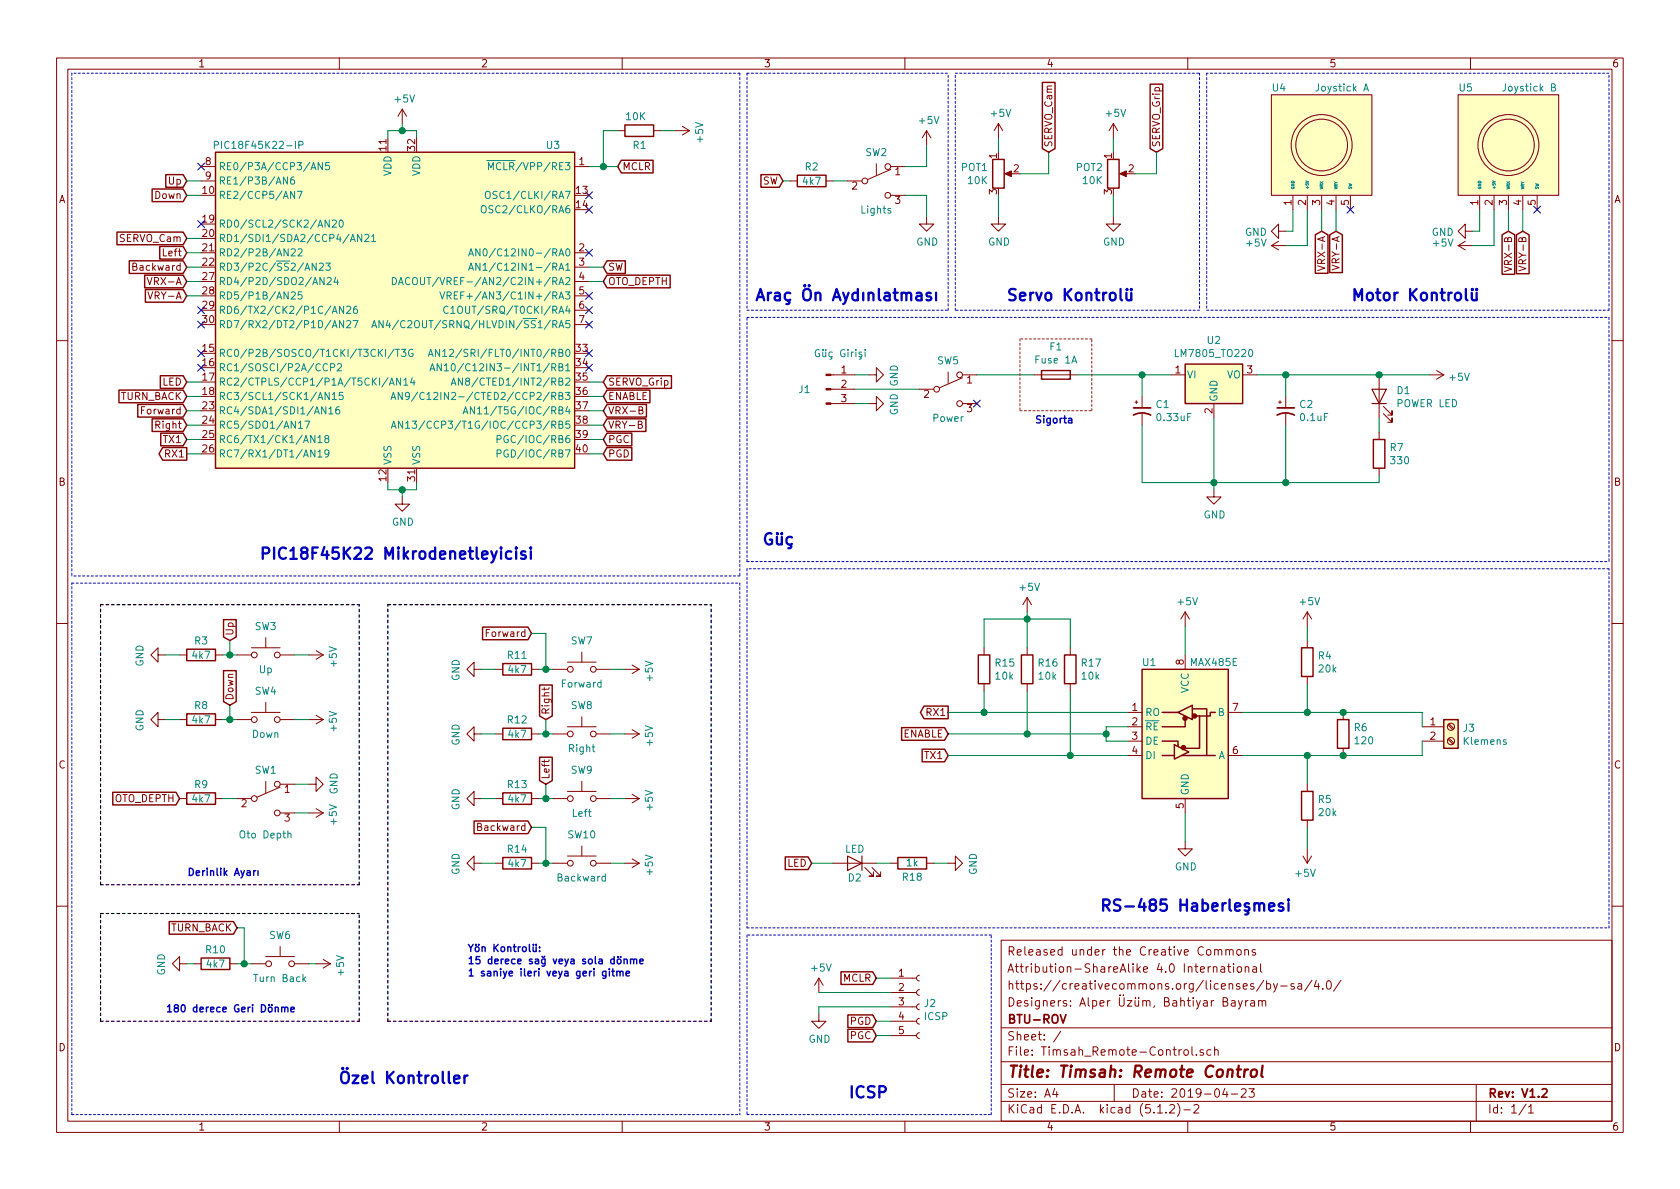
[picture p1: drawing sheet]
EESchema Schematic File Version 4
LIBS:Timsah_Remote-Control-cache
EELAYER 29 0
EELAYER END
$Descr A4 11693 8268
encoding utf-8
Sheet 1 1
Title "Timsah: Remote Control"
Date "2019-04-23"
Rev "V1.2"
Comp "BTU-ROV"
Comment1 "Designers: Alper Üzüm, Bahtiyar Bayram"
Comment2 "https://creativecommons.org/licenses/by-sa/4.0/"
Comment3 "Attribution-ShareAlike 4.0 International"
Comment4 "Released under the Creative Commons"
$EndDescr
$Comp
L power:GND #PWR016
U 1 1
P 8950 1600
F 0 "#PWR016" H 8950 1350 50  0001 C CNN
F 1 "GND" V 8955 1472 50  0000 R CNN
F 2 "" H 8950 1600 50  0001 C CNN
F 3 "" H 8950 1600 50  0001 C CNN
	1    8950 1600
	0    1    1    0   
$EndComp
Wire Wire Line
	8950 1600 9000 1600
Wire Wire Line
	9000 1600 9000 1450
$Comp
L power:GND #PWR020
U 1 1
P 10250 1600
F 0 "#PWR020" H 10250 1350 50  0001 C CNN
F 1 "GND" V 10255 1472 50  0000 R CNN
F 2 "" H 10250 1600 50  0001 C CNN
F 3 "" H 10250 1600 50  0001 C CNN
	1    10250 1600
	0    1    1    0   
$EndComp
Wire Wire Line
	10250 1600 10300 1600
Wire Wire Line
	10300 1600 10300 1450
$Comp
L power:+5V #PWR017
U 1 1
P 8950 1700
F 0 "#PWR017" H 8950 1550 50  0001 C CNN
F 1 "+5V" V 8965 1828 50  0000 L CNN
F 2 "" H 8950 1700 50  0001 C CNN
F 3 "" H 8950 1700 50  0001 C CNN
	1    8950 1700
	0    -1   -1   0   
$EndComp
$Comp
L power:+5V #PWR021
U 1 1
P 10250 1700
F 0 "#PWR021" H 10250 1550 50  0001 C CNN
F 1 "+5V" V 10265 1828 50  0000 L CNN
F 2 "" H 10250 1700 50  0001 C CNN
F 3 "" H 10250 1700 50  0001 C CNN
	1    10250 1700
	0    -1   -1   0   
$EndComp
Text GLabel 9200 1600 3    50   Input ~ 0
VRX-A
Wire Wire Line
	8950 1700 9100 1700
Wire Wire Line
	9100 1450 9100 1700
Wire Wire Line
	9200 1600 9200 1450
Text GLabel 9300 1600 3    50   Input ~ 0
VRY-A
Wire Wire Line
	9300 1600 9300 1450
Wire Wire Line
	10250 1700 10400 1700
Wire Wire Line
	10400 1450 10400 1700
Text GLabel 10500 1600 3    50   Input ~ 0
VRX-B
Text GLabel 10600 1600 3    50   Input ~ 0
VRY-B
Wire Wire Line
	10500 1600 10500 1450
Wire Wire Line
	10600 1600 10600 1450
Text Notes 9400 2100 0    79   ~ 16
Motor Kontrolü
$Comp
L Device:R_POT POT1
U 1 1
P 6950 1200
F 0 "POT1" H 6880 1246 50  0000 R CNN
F 1 "10K" H 6880 1155 50  0000 R CNN
F 2 "Timsah_Remote-Control:Potentiometer_Lineer-B503" H 6950 1200 50  0001 C CNN
F 3 "~" H 6950 1200 50  0001 C CNN
	1    6950 1200
	1    0    0    -1  
$EndComp
$Comp
L power:GND #PWR012
U 1 1
P 6950 1500
F 0 "#PWR012" H 6950 1250 50  0001 C CNN
F 1 "GND" H 6955 1327 50  0000 C CNN
F 2 "" H 6950 1500 50  0001 C CNN
F 3 "" H 6950 1500 50  0001 C CNN
	1    6950 1500
	1    0    0    -1  
$EndComp
Wire Wire Line
	6950 1500 6950 1350
$Comp
L power:+5V #PWR011
U 1 1
P 6950 950
F 0 "#PWR011" H 6950 800 50  0001 C CNN
F 1 "+5V" H 6965 1123 50  0000 C CNN
F 2 "" H 6950 950 50  0001 C CNN
F 3 "" H 6950 950 50  0001 C CNN
	1    6950 950 
	1    0    0    -1  
$EndComp
Wire Wire Line
	6950 950  6950 1050
Text GLabel 1300 1650 0    50   Input ~ 0
SERVO_Cam
Text Notes 7000 2100 0    79   ~ 16
Servo Kontrolü
Wire Notes Line
	11200 500  8400 500 
Wire Notes Line
	8400 500  8400 2150
Wire Notes Line
	8400 2150 11200 2150
Wire Notes Line
	8350 500  8350 2150
Wire Notes Line
	8350 2150 6650 2150
Wire Notes Line
	6650 2150 6650 500 
Wire Notes Line
	6650 500  8350 500 
Text GLabel 1300 1950 0    50   Input ~ 0
VRX-A
Text GLabel 1300 2050 0    50   Input ~ 0
VRY-A
Text GLabel 4200 2850 2    50   Input ~ 0
VRX-B
Text GLabel 4200 2950 2    50   Input ~ 0
VRY-B
Wire Wire Line
	4200 2650 4100 2650
Wire Wire Line
	1300 2650 1400 2650
$Comp
L power:GND #PWR06
U 1 1
P 6450 1500
F 0 "#PWR06" H 6450 1250 50  0001 C CNN
F 1 "GND" H 6455 1327 50  0000 C CNN
F 2 "" H 6450 1500 50  0001 C CNN
F 3 "" H 6450 1500 50  0001 C CNN
	1    6450 1500
	1    0    0    -1  
$EndComp
$Comp
L power:+5V #PWR010
U 1 1
P 6450 1000
F 0 "#PWR010" H 6450 850 50  0001 C CNN
F 1 "+5V" H 6465 1173 50  0000 C CNN
F 2 "" H 6450 1000 50  0001 C CNN
F 3 "" H 6450 1000 50  0001 C CNN
	1    6450 1000
	1    0    0    -1  
$EndComp
$Comp
L Device:R R2
U 1 1
P 5650 1250
F 0 "R2" V 5550 1250 50  0000 C CNN
F 1 "4k7" V 5650 1250 50  0000 C CNN
F 2 "Resistor_THT:R_Axial_DIN0207_L6.3mm_D2.5mm_P10.16mm_Horizontal" V 5580 1250 50  0001 C CNN
F 3 "~" H 5650 1250 50  0001 C CNN
	1    5650 1250
	0    1    1    0   
$EndComp
Text GLabel 5450 1250 0    50   Input ~ 0
SW
Text GLabel 4200 1850 2    50   Input ~ 0
SW
Wire Notes Line
	6600 2150 6600 500 
Wire Notes Line
	5200 500  5200 2150
Wire Notes Line
	5200 500  6600 500 
Wire Notes Line
	5200 2150 6600 2150
Text Notes 5250 2100 0    79   ~ 16
Araç Ön Aydınlatması
$Comp
L Regulator_Linear:LM7805_TO220 U2
U 1 1
P 8450 2600
F 0 "U2" H 8450 2842 50  0000 C CNN
F 1 "LM7805_TO220" H 8450 2751 50  0000 C CNN
F 2 "Package_TO_SOT_THT:TO-220-3_Vertical" H 8450 2825 50  0001 C CIN
F 3 "http://www.fairchildsemi.com/ds/LM/LM7805.pdf" H 8450 2550 50  0001 C CNN
	1    8450 2600
	1    0    0    -1  
$EndComp
$Comp
L Device:CP1_Small C1
U 1 1
P 7950 2850
F 0 "C1" H 8041 2896 50  0000 L CNN
F 1 "0.33uF" H 8041 2805 50  0000 L CNN
F 2 "Capacitor_THT:C_Radial_D5.0mm_H7.0mm_P2.00mm" H 7950 2850 50  0001 C CNN
F 3 "~" H 7950 2850 50  0001 C CNN
	1    7950 2850
	1    0    0    -1  
$EndComp
$Comp
L Device:CP1_Small C2
U 1 1
P 8950 2850
F 0 "C2" H 9041 2896 50  0000 L CNN
F 1 "0.1uF" H 9041 2805 50  0000 L CNN
F 2 "Capacitor_THT:C_Radial_D5.0mm_H7.0mm_P2.00mm" H 8950 2850 50  0001 C CNN
F 3 "~" H 8950 2850 50  0001 C CNN
	1    8950 2850
	1    0    0    -1  
$EndComp
Wire Wire Line
	8750 2600 8950 2600
Wire Wire Line
	8950 2600 8950 2750
$Comp
L power:GND #PWR015
U 1 1
P 8450 3400
F 0 "#PWR015" H 8450 3150 50  0001 C CNN
F 1 "GND" H 8455 3227 50  0000 C CNN
F 2 "" H 8450 3400 50  0001 C CNN
F 3 "" H 8450 3400 50  0001 C CNN
	1    8450 3400
	1    0    0    -1  
$EndComp
$Comp
L power:+5V #PWR022
U 1 1
P 9950 2600
F 0 "#PWR022" H 9950 2450 50  0001 C CNN
F 1 "+5V" V 9965 2728 50  0000 L CNN
F 2 "" H 9950 2600 50  0001 C CNN
F 3 "" H 9950 2600 50  0001 C CNN
	1    9950 2600
	0    1    1    0   
$EndComp
$Comp
L power:GND #PWR09
U 1 1
P 6050 2800
F 0 "#PWR09" H 6050 2550 50  0001 C CNN
F 1 "GND" H 6055 2627 50  0000 C CNN
F 2 "" H 6050 2800 50  0001 C CNN
F 3 "" H 6050 2800 50  0001 C CNN
	1    6050 2800
	0    -1   1    0   
$EndComp
Wire Notes Line
	11200 2150 11200 500 
Text Notes 5300 3800 0    79   ~ 16
Güç
$Comp
L Device:Fuse F1
U 1 1
P 7350 2600
F 0 "F1" V 7153 2600 50  0000 C CNN
F 1 "Fuse 1A" V 7244 2600 50  0000 C CNN
F 2 "Timsah_Remote-Control:Fuseholder_23x9x10mm" V 7280 2600 50  0001 C CNN
F 3 "~" H 7350 2600 50  0001 C CNN
	1    7350 2600
	0    1    1    0   
$EndComp
Connection ~ 8950 2600
$Comp
L Device:LED D1
U 1 1
P 9600 2750
F 0 "D1" V 9638 2632 50  0000 R CNN
F 1 "POWER LED" V 9547 2632 50  0000 R CNN
F 2 "LED_THT:LED_D5.0mm" H 9600 2750 50  0001 C CNN
F 3 "~" H 9600 2750 50  0001 C CNN
	1    9600 2750
	0    -1   -1   0   
$EndComp
$Comp
L Device:R R7
U 1 1
P 9600 3150
F 0 "R7" H 9670 3196 50  0000 L CNN
F 1 "330" H 9670 3105 50  0000 L CNN
F 2 "Resistor_THT:R_Axial_DIN0207_L6.3mm_D2.5mm_P10.16mm_Horizontal" V 9530 3150 50  0001 C CNN
F 3 "~" H 9600 3150 50  0001 C CNN
	1    9600 3150
	1    0    0    -1  
$EndComp
Wire Wire Line
	8950 2950 8950 3350
Wire Wire Line
	8450 2900 8450 3350
Connection ~ 8450 3350
Wire Wire Line
	8450 3350 8950 3350
Wire Wire Line
	7950 2750 7950 2600
Wire Wire Line
	7950 2600 8150 2600
Wire Wire Line
	7950 2950 7950 3350
Wire Wire Line
	7950 3350 8450 3350
Wire Wire Line
	9600 3000 9600 2900
Wire Wire Line
	9600 3300 9600 3350
Wire Wire Line
	9600 3350 8950 3350
Connection ~ 8950 3350
Wire Wire Line
	9950 2600 9600 2600
Connection ~ 9600 2600
Wire Wire Line
	8950 2600 9600 2600
Wire Wire Line
	7500 2600 7950 2600
Connection ~ 7950 2600
Wire Notes Line
	5200 3900 5200 2200
$Comp
L power:+5V #PWR04
U 1 1
P 2800 850
F 0 "#PWR04" H 2800 700 50  0001 C CNN
F 1 "+5V" H 2815 1023 50  0000 C CNN
F 2 "" H 2800 850 50  0001 C CNN
F 3 "" H 2800 850 50  0001 C CNN
	1    2800 850 
	1    0    0    -1  
$EndComp
$Comp
L power:GND #PWR05
U 1 1
P 2800 3450
F 0 "#PWR05" H 2800 3200 50  0001 C CNN
F 1 "GND" H 2805 3277 50  0000 C CNN
F 2 "" H 2800 3450 50  0001 C CNN
F 3 "" H 2800 3450 50  0001 C CNN
	1    2800 3450
	1    0    0    -1  
$EndComp
$Comp
L Interface_UART:MAX485E U1
U 1 1
P 8250 5050
F 0 "U1" H 8000 5500 50  0000 C CNN
F 1 "MAX485E" H 8450 5500 50  0000 C CNN
F 2 "Package_DIP:DIP-8_W7.62mm_Socket" H 8250 4350 50  0001 C CNN
F 3 "https://datasheets.maximintegrated.com/en/ds/MAX1487E-MAX491E.pdf" H 8250 5100 50  0001 C CNN
	1    8250 5050
	1    0    0    -1  
$EndComp
Wire Notes Line
	11200 2200 11200 3900
$Comp
L power:+5V #PWR013
U 1 1
P 8250 4350
F 0 "#PWR013" H 8250 4200 50  0001 C CNN
F 1 "+5V" H 8265 4523 50  0000 C CNN
F 2 "" H 8250 4350 50  0001 C CNN
F 3 "" H 8250 4350 50  0001 C CNN
	1    8250 4350
	1    0    0    -1  
$EndComp
Wire Wire Line
	8250 4350 8250 4550
$Comp
L power:GND #PWR014
U 1 1
P 8250 5850
F 0 "#PWR014" H 8250 5600 50  0001 C CNN
F 1 "GND" H 8255 5677 50  0000 C CNN
F 2 "" H 8250 5850 50  0001 C CNN
F 3 "" H 8250 5850 50  0001 C CNN
	1    8250 5850
	1    0    0    -1  
$EndComp
Wire Wire Line
	8250 5850 8250 5650
Text GLabel 6600 4950 0    50   Output ~ 0
RX1
Wire Wire Line
	6600 4950 6850 4950
Text GLabel 6600 5250 0    50   Input ~ 0
TX1
Wire Wire Line
	6600 5250 7450 5250
Wire Wire Line
	7850 5050 7700 5050
Wire Wire Line
	7700 5050 7700 5100
Wire Wire Line
	7700 5150 7850 5150
Text GLabel 6600 5100 0    50   Input ~ 0
ENABLE
Wire Wire Line
	6600 5100 7150 5100
Connection ~ 7700 5100
Wire Wire Line
	7700 5100 7700 5150
Wire Wire Line
	8650 4950 9100 4950
Wire Wire Line
	8650 5250 9100 5250
$Comp
L Device:R R4
U 1 1
P 9100 4600
F 0 "R4" H 9170 4646 50  0000 L CNN
F 1 "20k" H 9170 4555 50  0000 L CNN
F 2 "Resistor_THT:R_Axial_DIN0207_L6.3mm_D2.5mm_P10.16mm_Horizontal" V 9030 4600 50  0001 C CNN
F 3 "~" H 9100 4600 50  0001 C CNN
	1    9100 4600
	1    0    0    -1  
$EndComp
$Comp
L Device:R R5
U 1 1
P 9100 5600
F 0 "R5" H 9170 5646 50  0000 L CNN
F 1 "20k" H 9170 5555 50  0000 L CNN
F 2 "Resistor_THT:R_Axial_DIN0207_L6.3mm_D2.5mm_P10.16mm_Horizontal" V 9030 5600 50  0001 C CNN
F 3 "~" H 9100 5600 50  0001 C CNN
	1    9100 5600
	1    0    0    -1  
$EndComp
Wire Wire Line
	9100 5450 9100 5250
Connection ~ 9100 5250
Wire Wire Line
	9100 5250 9350 5250
Wire Wire Line
	9100 4950 9100 4750
Connection ~ 9100 4950
Wire Wire Line
	9100 4950 9350 4950
Wire Wire Line
	9100 4350 9100 4450
$Comp
L power:+5V #PWR019
U 1 1
P 9100 5900
F 0 "#PWR019" H 9100 5750 50  0001 C CNN
F 1 "+5V" H 9115 6073 50  0000 C CNN
F 2 "" H 9100 5900 50  0001 C CNN
F 3 "" H 9100 5900 50  0001 C CNN
	1    9100 5900
	-1   0    0    1   
$EndComp
Wire Wire Line
	9100 5900 9100 5750
$Comp
L Device:R R6
U 1 1
P 9350 5100
F 0 "R6" H 9420 5146 50  0000 L CNN
F 1 "120" H 9420 5055 50  0000 L CNN
F 2 "Resistor_THT:R_Axial_DIN0207_L6.3mm_D2.5mm_P10.16mm_Horizontal" V 9280 5100 50  0001 C CNN
F 3 "~" H 9350 5100 50  0001 C CNN
	1    9350 5100
	1    0    0    -1  
$EndComp
Connection ~ 9350 4950
Connection ~ 9350 5250
Text GLabel 1300 3150 0    50   Output ~ 0
RX1
Text GLabel 1300 3050 0    50   Input ~ 0
TX1
Wire Wire Line
	1300 3150 1400 3150
Wire Wire Line
	1400 3050 1300 3050
Text GLabel 4200 2750 2    50   Input ~ 0
ENABLE
Wire Wire Line
	4200 1850 4100 1850
$Comp
L Connector:Screw_Terminal_01x02 J3
U 1 1
P 10100 5050
F 0 "J3" H 10179 5042 50  0000 L CNN
F 1 "Klemens" H 10179 4951 50  0000 L CNN
F 2 "TerminalBlock_4Ucon:TerminalBlock_4Ucon_1x02_P3.50mm_Vertical" H 10100 5050 50  0001 C CNN
F 3 "~" H 10100 5050 50  0001 C CNN
	1    10100 5050
	1    0    0    -1  
$EndComp
Wire Wire Line
	9900 4950 9900 5050
Wire Wire Line
	9350 4950 9900 4950
Wire Wire Line
	9900 5250 9900 5150
Wire Wire Line
	9350 5250 9900 5250
Text Notes 7650 6350 0    79   ~ 16
RS-485 Haberleşmesi
Wire Notes Line
	5200 6450 11200 6450
Wire Notes Line
	11200 6450 11200 3950
Wire Notes Line
	11200 3950 5200 3950
Wire Notes Line
	5200 3950 5200 6450
$Comp
L Connector:Conn_01x05_Female J2
U 1 1
P 6400 7000
F 0 "J2" H 6428 7026 50  0000 L CNN
F 1 "ICSP" H 6428 6935 50  0000 L CNN
F 2 "Connector_PinHeader_2.54mm:PinHeader_1x05_P2.54mm_Vertical" H 6400 7000 50  0001 C CNN
F 3 "~" H 6400 7000 50  0001 C CNN
	1    6400 7000
	1    0    0    -1  
$EndComp
Text GLabel 6100 6800 0    50   Input ~ 0
MCLR
Wire Wire Line
	6100 6800 6200 6800
Text GLabel 6100 7100 0    50   Input ~ 0
PGD
Text GLabel 6100 7200 0    50   Input ~ 0
PGC
Wire Wire Line
	6100 7100 6200 7100
Wire Wire Line
	6100 7200 6200 7200
$Comp
L power:+5V #PWR07
U 1 1
P 5700 6900
F 0 "#PWR07" H 5700 6750 50  0001 C CNN
F 1 "+5V" H 5715 7073 50  0000 C CNN
F 2 "" H 5700 6900 50  0001 C CNN
F 3 "" H 5700 6900 50  0001 C CNN
	1    5700 6900
	1    0    0    -1  
$EndComp
Wire Wire Line
	5700 6900 6200 6900
$Comp
L power:GND #PWR08
U 1 1
P 5700 7050
F 0 "#PWR08" H 5700 6800 50  0001 C CNN
F 1 "GND" H 5705 6877 50  0000 C CNN
F 2 "" H 5700 7050 50  0001 C CNN
F 3 "" H 5700 7050 50  0001 C CNN
	1    5700 7050
	1    0    0    -1  
$EndComp
Wire Wire Line
	5700 7050 5700 7000
Wire Wire Line
	5700 7000 6200 7000
Text Notes 5900 7650 0    79   ~ 16
ICSP
Wire Notes Line
	5200 6500 5200 7750
Wire Notes Line
	5200 7750 6900 7750
Wire Notes Line
	6900 7750 6900 6500
Wire Notes Line
	6900 6500 5200 6500
Text GLabel 4200 3150 2    50   Input ~ 0
PGD
Text GLabel 4200 3050 2    50   Input ~ 0
PGC
Text GLabel 4300 1150 2    50   Input ~ 0
MCLR
Wire Wire Line
	4200 3050 4100 3050
Wire Wire Line
	4200 3150 4100 3150
Text Notes 1800 3900 0    79   ~ 16
PIC18F45K22 Mikrodenetleyicisi
$Comp
L Symols:Joystick U5
U 1 1
P 10500 1000
F 0 "U5" H 10150 1400 50  0000 L CNN
F 1 "Joystick B" H 10450 1400 50  0000 L CNN
F 2 "Timsah_Remote-Control:Joystick" H 10500 1000 50  0001 C CNN
F 3 "" H 10500 1000 50  0001 C CNN
	1    10500 1000
	1    0    0    -1  
$EndComp
$Comp
L Symols:Joystick U4
U 1 1
P 9200 1000
F 0 "U4" H 8850 1400 50  0000 L CNN
F 1 "Joystick A" H 9150 1400 50  0000 L CNN
F 2 "Timsah_Remote-Control:Joystick" H 9200 1000 50  0001 C CNN
F 3 "" H 9200 1000 50  0001 C CNN
	1    9200 1000
	1    0    0    -1  
$EndComp
NoConn ~ 10700 1450
NoConn ~ 9400 1450
Wire Wire Line
	8450 3400 8450 3350
Wire Wire Line
	2700 950  2700 900 
Wire Wire Line
	2900 900  2900 950 
Wire Wire Line
	2700 3350 2700 3400
Wire Wire Line
	2700 3400 2800 3400
Wire Wire Line
	2900 3400 2900 3350
Wire Wire Line
	2800 3450 2800 3400
Connection ~ 2800 3400
Wire Wire Line
	2800 3400 2900 3400
Wire Wire Line
	2800 850  2800 900 
Connection ~ 2800 900 
Wire Wire Line
	2800 900  2900 900 
Wire Notes Line
	5200 2200 11200 2200
Wire Notes Line
	5200 3900 11200 3900
Wire Wire Line
	5950 2700 6400 2700
Wire Wire Line
	6800 2600 7200 2600
NoConn ~ 6800 2800
NoConn ~ 1400 1150
NoConn ~ 4100 2250
NoConn ~ 4100 2150
NoConn ~ 4100 2050
NoConn ~ 4100 1450
NoConn ~ 4100 1350
Wire Notes Line
	5150 4000 500  4000
Wire Notes Line
	5150 500  5150 4000
Wire Notes Line
	5150 500  500  500 
Wire Notes Line
	500  500  500  4000
Wire Notes Line rgb(255, 0, 0)
	7100 2350 7100 2850
Wire Notes Line rgb(255, 0, 0)
	7100 2850 7600 2850
Wire Notes Line rgb(255, 0, 0)
	7600 2850 7600 2350
Wire Notes Line rgb(255, 0, 0)
	7600 2350 7100 2350
Text Notes 7200 2950 0    50   ~ 10
Sigorta
Wire Wire Line
	6450 1000 6450 1150
Wire Wire Line
	6450 1150 6300 1150
$Comp
L power:GND #PWR023
U 1 1
P 2150 5450
F 0 "#PWR023" H 2150 5200 50  0001 C CNN
F 1 "GND" H 2155 5277 50  0000 C CNN
F 2 "" H 2150 5450 50  0001 C CNN
F 3 "" H 2150 5450 50  0001 C CNN
	1    2150 5450
	0    -1   -1   0   
$EndComp
$Comp
L power:+5V #PWR027
U 1 1
P 2150 5650
F 0 "#PWR027" H 2150 5500 50  0001 C CNN
F 1 "+5V" H 2165 5823 50  0000 C CNN
F 2 "" H 2150 5650 50  0001 C CNN
F 3 "" H 2150 5650 50  0001 C CNN
	1    2150 5650
	0    1    1    0   
$EndComp
$Comp
L Device:R R9
U 1 1
P 1400 5550
F 0 "R9" V 1300 5550 50  0000 C CNN
F 1 "4k7" V 1400 5550 50  0000 C CNN
F 2 "Resistor_THT:R_Axial_DIN0207_L6.3mm_D2.5mm_P10.16mm_Horizontal" V 1330 5550 50  0001 C CNN
F 3 "~" H 1400 5550 50  0001 C CNN
	1    1400 5550
	0    1    1    0   
$EndComp
Text GLabel 1250 5550 0    50   Input ~ 0
OTO_DEPTH
Wire Wire Line
	2150 5650 2050 5650
$Comp
L Switch:SW_Push SW7
U 1 1
P 4050 4650
F 0 "SW7" H 4050 4850 50  0000 C CNN
F 1 "Forward" H 4050 4550 50  0000 C CNN
F 2 "Button_Switch_THT:SW_PUSH_6mm_H5mm" H 4050 4850 50  0001 C CNN
F 3 "~" H 4050 4850 50  0001 C CNN
	1    4050 4650
	1    0    0    -1  
$EndComp
$Comp
L Device:R R11
U 1 1
P 3600 4650
F 0 "R11" V 3500 4650 50  0000 C CNN
F 1 "4k7" V 3600 4650 50  0000 C CNN
F 2 "Resistor_THT:R_Axial_DIN0207_L6.3mm_D2.5mm_P10.16mm_Horizontal" V 3530 4650 50  0001 C CNN
F 3 "~" H 3600 4650 50  0001 C CNN
	1    3600 4650
	0    1    1    0   
$EndComp
$Comp
L power:GND #PWR029
U 1 1
P 3350 4650
F 0 "#PWR029" H 3350 4400 50  0001 C CNN
F 1 "GND" H 3355 4477 50  0000 C CNN
F 2 "" H 3350 4650 50  0001 C CNN
F 3 "" H 3350 4650 50  0001 C CNN
	1    3350 4650
	0    1    1    0   
$EndComp
$Comp
L power:+5V #PWR033
U 1 1
P 4350 4650
F 0 "#PWR033" H 4350 4500 50  0001 C CNN
F 1 "+5V" H 4365 4823 50  0000 C CNN
F 2 "" H 4350 4650 50  0001 C CNN
F 3 "" H 4350 4650 50  0001 C CNN
	1    4350 4650
	0    1    1    0   
$EndComp
Wire Wire Line
	4350 4650 4250 4650
Wire Wire Line
	3850 4650 3800 4650
Wire Wire Line
	3450 4650 3350 4650
Connection ~ 3800 4650
Wire Wire Line
	3800 4650 3750 4650
$Comp
L Switch:SW_Push SW8
U 1 1
P 4050 5100
F 0 "SW8" H 4050 5300 50  0000 C CNN
F 1 "Right" H 4050 5000 50  0000 C CNN
F 2 "Button_Switch_THT:SW_PUSH_6mm_H5mm" H 4050 5300 50  0001 C CNN
F 3 "~" H 4050 5300 50  0001 C CNN
	1    4050 5100
	1    0    0    -1  
$EndComp
$Comp
L Device:R R12
U 1 1
P 3600 5100
F 0 "R12" V 3500 5100 50  0000 C CNN
F 1 "4k7" V 3600 5100 50  0000 C CNN
F 2 "Resistor_THT:R_Axial_DIN0207_L6.3mm_D2.5mm_P10.16mm_Horizontal" V 3530 5100 50  0001 C CNN
F 3 "~" H 3600 5100 50  0001 C CNN
	1    3600 5100
	0    1    1    0   
$EndComp
$Comp
L power:GND #PWR030
U 1 1
P 3350 5100
F 0 "#PWR030" H 3350 4850 50  0001 C CNN
F 1 "GND" H 3355 4927 50  0000 C CNN
F 2 "" H 3350 5100 50  0001 C CNN
F 3 "" H 3350 5100 50  0001 C CNN
	1    3350 5100
	0    1    1    0   
$EndComp
$Comp
L power:+5V #PWR034
U 1 1
P 4350 5100
F 0 "#PWR034" H 4350 4950 50  0001 C CNN
F 1 "+5V" H 4365 5273 50  0000 C CNN
F 2 "" H 4350 5100 50  0001 C CNN
F 3 "" H 4350 5100 50  0001 C CNN
	1    4350 5100
	0    1    1    0   
$EndComp
Wire Wire Line
	4350 5100 4250 5100
Wire Wire Line
	3850 5100 3800 5100
Wire Wire Line
	3450 5100 3350 5100
Text GLabel 3800 5000 1    50   Input ~ 0
Right
Wire Wire Line
	3800 5000 3800 5100
Connection ~ 3800 5100
Wire Wire Line
	3800 5100 3750 5100
$Comp
L Switch:SW_Push SW9
U 1 1
P 4050 5550
F 0 "SW9" H 4050 5750 50  0000 C CNN
F 1 "Left" H 4050 5450 50  0000 C CNN
F 2 "Button_Switch_THT:SW_PUSH_6mm_H5mm" H 4050 5750 50  0001 C CNN
F 3 "~" H 4050 5750 50  0001 C CNN
	1    4050 5550
	1    0    0    -1  
$EndComp
$Comp
L Device:R R13
U 1 1
P 3600 5550
F 0 "R13" V 3500 5550 50  0000 C CNN
F 1 "4k7" V 3600 5550 50  0000 C CNN
F 2 "Resistor_THT:R_Axial_DIN0207_L6.3mm_D2.5mm_P10.16mm_Horizontal" V 3530 5550 50  0001 C CNN
F 3 "~" H 3600 5550 50  0001 C CNN
	1    3600 5550
	0    1    1    0   
$EndComp
$Comp
L power:GND #PWR031
U 1 1
P 3350 5550
F 0 "#PWR031" H 3350 5300 50  0001 C CNN
F 1 "GND" H 3355 5377 50  0000 C CNN
F 2 "" H 3350 5550 50  0001 C CNN
F 3 "" H 3350 5550 50  0001 C CNN
	1    3350 5550
	0    1    1    0   
$EndComp
$Comp
L power:+5V #PWR035
U 1 1
P 4350 5550
F 0 "#PWR035" H 4350 5400 50  0001 C CNN
F 1 "+5V" H 4365 5723 50  0000 C CNN
F 2 "" H 4350 5550 50  0001 C CNN
F 3 "" H 4350 5550 50  0001 C CNN
	1    4350 5550
	0    1    1    0   
$EndComp
Wire Wire Line
	4350 5550 4250 5550
Wire Wire Line
	3850 5550 3800 5550
Wire Wire Line
	3450 5550 3350 5550
Text GLabel 3800 5450 1    50   Input ~ 0
Left
Wire Wire Line
	3800 5450 3800 5550
Connection ~ 3800 5550
Wire Wire Line
	3800 5550 3750 5550
$Comp
L Device:R R14
U 1 1
P 3600 6000
F 0 "R14" V 3500 6000 50  0000 C CNN
F 1 "4k7" V 3600 6000 50  0000 C CNN
F 2 "Resistor_THT:R_Axial_DIN0207_L6.3mm_D2.5mm_P10.16mm_Horizontal" V 3530 6000 50  0001 C CNN
F 3 "~" H 3600 6000 50  0001 C CNN
	1    3600 6000
	0    1    1    0   
$EndComp
$Comp
L power:GND #PWR032
U 1 1
P 3350 6000
F 0 "#PWR032" H 3350 5750 50  0001 C CNN
F 1 "GND" H 3355 5827 50  0000 C CNN
F 2 "" H 3350 6000 50  0001 C CNN
F 3 "" H 3350 6000 50  0001 C CNN
	1    3350 6000
	0    1    1    0   
$EndComp
$Comp
L power:+5V #PWR036
U 1 1
P 4350 6000
F 0 "#PWR036" H 4350 5850 50  0001 C CNN
F 1 "+5V" H 4365 6173 50  0000 C CNN
F 2 "" H 4350 6000 50  0001 C CNN
F 3 "" H 4350 6000 50  0001 C CNN
	1    4350 6000
	0    1    1    0   
$EndComp
Wire Wire Line
	4350 6000 4250 6000
Wire Wire Line
	3850 6000 3800 6000
Wire Wire Line
	3450 6000 3350 6000
Text GLabel 3700 5750 0    50   Input ~ 0
Backward
Connection ~ 3800 6000
Wire Wire Line
	3800 6000 3750 6000
$Comp
L Switch:SW_Push SW3
U 1 1
P 1850 4550
F 0 "SW3" H 1850 4750 50  0000 C CNN
F 1 "Up" H 1850 4450 50  0000 C CNN
F 2 "Button_Switch_THT:SW_PUSH_6mm_H5mm" H 1850 4750 50  0001 C CNN
F 3 "~" H 1850 4750 50  0001 C CNN
	1    1850 4550
	1    0    0    -1  
$EndComp
$Comp
L Device:R R3
U 1 1
P 1400 4550
F 0 "R3" V 1300 4550 50  0000 C CNN
F 1 "4k7" V 1400 4550 50  0000 C CNN
F 2 "Resistor_THT:R_Axial_DIN0207_L6.3mm_D2.5mm_P10.16mm_Horizontal" V 1330 4550 50  0001 C CNN
F 3 "~" H 1400 4550 50  0001 C CNN
	1    1400 4550
	0    1    1    0   
$EndComp
$Comp
L power:GND #PWR01
U 1 1
P 1150 4550
F 0 "#PWR01" H 1150 4300 50  0001 C CNN
F 1 "GND" H 1155 4377 50  0000 C CNN
F 2 "" H 1150 4550 50  0001 C CNN
F 3 "" H 1150 4550 50  0001 C CNN
	1    1150 4550
	0    1    1    0   
$EndComp
$Comp
L power:+5V #PWR025
U 1 1
P 2150 4550
F 0 "#PWR025" H 2150 4400 50  0001 C CNN
F 1 "+5V" H 2165 4723 50  0000 C CNN
F 2 "" H 2150 4550 50  0001 C CNN
F 3 "" H 2150 4550 50  0001 C CNN
	1    2150 4550
	0    1    1    0   
$EndComp
Wire Wire Line
	2150 4550 2050 4550
Wire Wire Line
	1650 4550 1600 4550
Wire Wire Line
	1250 4550 1150 4550
Text GLabel 1600 4450 1    50   Input ~ 0
Up
Wire Wire Line
	1600 4450 1600 4550
Connection ~ 1600 4550
Wire Wire Line
	1600 4550 1550 4550
$Comp
L Switch:SW_Push SW4
U 1 1
P 1850 5000
F 0 "SW4" H 1850 5200 50  0000 C CNN
F 1 "Down" H 1850 4900 50  0000 C CNN
F 2 "Button_Switch_THT:SW_PUSH_6mm_H5mm" H 1850 5200 50  0001 C CNN
F 3 "~" H 1850 5200 50  0001 C CNN
	1    1850 5000
	1    0    0    -1  
$EndComp
$Comp
L Device:R R8
U 1 1
P 1400 5000
F 0 "R8" V 1300 5000 50  0000 C CNN
F 1 "4k7" V 1400 5000 50  0000 C CNN
F 2 "Resistor_THT:R_Axial_DIN0207_L6.3mm_D2.5mm_P10.16mm_Horizontal" V 1330 5000 50  0001 C CNN
F 3 "~" H 1400 5000 50  0001 C CNN
	1    1400 5000
	0    1    1    0   
$EndComp
$Comp
L power:GND #PWR02
U 1 1
P 1150 5000
F 0 "#PWR02" H 1150 4750 50  0001 C CNN
F 1 "GND" H 1155 4827 50  0000 C CNN
F 2 "" H 1150 5000 50  0001 C CNN
F 3 "" H 1150 5000 50  0001 C CNN
	1    1150 5000
	0    1    1    0   
$EndComp
$Comp
L power:+5V #PWR026
U 1 1
P 2150 5000
F 0 "#PWR026" H 2150 4850 50  0001 C CNN
F 1 "+5V" H 2165 5173 50  0000 C CNN
F 2 "" H 2150 5000 50  0001 C CNN
F 3 "" H 2150 5000 50  0001 C CNN
	1    2150 5000
	0    1    1    0   
$EndComp
Wire Wire Line
	2150 5000 2050 5000
Wire Wire Line
	1650 5000 1600 5000
Wire Wire Line
	1250 5000 1150 5000
Text GLabel 1600 4900 1    50   Input ~ 0
Down
Wire Wire Line
	1600 4900 1600 5000
Connection ~ 1600 5000
Wire Wire Line
	1600 5000 1550 5000
$Comp
L Switch:SW_Push SW6
U 1 1
P 1950 6700
F 0 "SW6" H 1950 6900 50  0000 C CNN
F 1 "Turn Back" H 1950 6600 50  0000 C CNN
F 2 "Button_Switch_THT:SW_PUSH_6mm_H5mm" H 1950 6900 50  0001 C CNN
F 3 "~" H 1950 6900 50  0001 C CNN
	1    1950 6700
	1    0    0    -1  
$EndComp
$Comp
L Device:R R10
U 1 1
P 1500 6700
F 0 "R10" V 1400 6700 50  0000 C CNN
F 1 "4k7" V 1500 6700 50  0000 C CNN
F 2 "Resistor_THT:R_Axial_DIN0207_L6.3mm_D2.5mm_P10.16mm_Horizontal" V 1430 6700 50  0001 C CNN
F 3 "~" H 1500 6700 50  0001 C CNN
	1    1500 6700
	0    1    1    0   
$EndComp
$Comp
L power:GND #PWR024
U 1 1
P 1300 6700
F 0 "#PWR024" H 1300 6450 50  0001 C CNN
F 1 "GND" H 1305 6527 50  0000 C CNN
F 2 "" H 1300 6700 50  0001 C CNN
F 3 "" H 1300 6700 50  0001 C CNN
	1    1300 6700
	0    1    1    0   
$EndComp
Wire Wire Line
	1750 6700 1700 6700
Wire Wire Line
	1350 6700 1300 6700
Text GLabel 1650 6450 0    50   Input ~ 0
TURN_BACK
Connection ~ 1700 6700
Wire Wire Line
	1700 6700 1650 6700
Text GLabel 3700 4400 0    50   Input ~ 0
Forward
$Comp
L Switch:SW_Push SW10
U 1 1
P 4050 6000
F 0 "SW10" H 4050 6200 50  0000 C CNN
F 1 "Backward" H 4050 5900 50  0000 C CNN
F 2 "Button_Switch_THT:SW_PUSH_6mm_H5mm" H 4050 6200 50  0001 C CNN
F 3 "~" H 4050 6200 50  0001 C CNN
	1    4050 6000
	1    0    0    -1  
$EndComp
Wire Wire Line
	3700 5750 3800 5750
Wire Wire Line
	3800 5750 3800 6000
Wire Wire Line
	3700 4400 3800 4400
Wire Wire Line
	3800 4400 3800 4650
Wire Wire Line
	1650 6450 1700 6450
Wire Wire Line
	1700 6450 1700 6700
Wire Wire Line
	2200 6700 2150 6700
$Comp
L power:+5V #PWR028
U 1 1
P 2200 6700
F 0 "#PWR028" H 2200 6550 50  0001 C CNN
F 1 "+5V" H 2215 6873 50  0000 C CNN
F 2 "" H 2200 6700 50  0001 C CNN
F 3 "" H 2200 6700 50  0001 C CNN
	1    2200 6700
	0    1    1    0   
$EndComp
Wire Notes Line
	500  4050 5150 4050
Wire Notes Line
	5150 4050 5150 7750
Wire Notes Line
	500  7750 500  4050
Wire Notes Line width 8 rgb(0, 0, 0)
	700  4200 2500 4200
Wire Notes Line width 8 rgb(0, 0, 0)
	700  6150 2500 6150
Wire Notes Line width 8 rgb(0, 0, 0)
	2500 6150 2500 4200
Wire Notes Line width 8 rgb(0, 0, 0)
	700  6150 700  4200
Text Notes 1300 6100 0    50   ~ 10
Derinlik Ayarı
Wire Notes Line width 8 rgb(0, 0, 0)
	700  6350 2500 6350
Wire Notes Line width 8 rgb(0, 0, 0)
	2500 7100 2500 6350
Wire Notes Line
	500  7750 5150 7750
Wire Notes Line width 8 rgb(0, 0, 0)
	700  7100 700  6350
Wire Notes Line width 8 rgb(0, 0, 0)
	700  7100 2500 7100
Text Notes 1150 7050 0    50   ~ 10
180 derece Geri Dönme
Wire Notes Line width 8 rgb(0, 0, 0)
	2700 4200 4950 4200
Wire Notes Line width 8 rgb(0, 0, 0)
	2700 7100 2700 4200
Wire Notes Line width 8 rgb(0, 0, 0)
	4950 7100 4950 4200
Wire Notes Line width 8 rgb(0, 0, 0)
	2700 7100 4950 7100
Text Notes 3250 6800 0    50   ~ 10
Yön Kontrolü:\n15 derece sağ veya sola dönme\n1 saniye ileri veya geri gitme
Text GLabel 1300 1250 0    50   Input ~ 0
Up
Text GLabel 1300 1350 0    50   Input ~ 0
Down
Text GLabel 4200 1950 2    50   Input ~ 0
OTO_DEPTH
Text GLabel 1300 2750 0    50   Input ~ 0
TURN_BACK
Text GLabel 1300 2850 0    50   Input ~ 0
Forward
Text GLabel 1300 2950 0    50   Input ~ 0
Right
Text GLabel 1300 1750 0    50   Input ~ 0
Left
Text GLabel 1300 1850 0    50   Input ~ 0
Backward
Wire Wire Line
	1400 1650 1300 1650
Wire Wire Line
	1300 1750 1400 1750
Wire Wire Line
	1400 1850 1300 1850
Wire Wire Line
	4100 1150 4200 1150
Wire Wire Line
	2700 900  2800 900 
$Comp
L Symols:PIC18F45K22-IP U3
U 1 1
P 2800 2150
F 0 "U3" H 3850 3300 50  0000 C CNN
F 1 "PIC18F45K22-IP" H 1800 3300 50  0000 C CNN
F 2 "Package_DIP:DIP-40_W15.24mm_Socket" H 2650 1950 50  0001 C CIN
F 3 "" H 2750 1750 50  0001 C CNN
	1    2800 2150
	1    0    0    -1  
$EndComp
$Comp
L Device:R R1
U 1 1
P 4450 900
F 0 "R1" V 4550 850 50  0000 L CNN
F 1 "10K" V 4350 800 50  0000 L CNN
F 2 "Resistor_THT:R_Axial_DIN0207_L6.3mm_D2.5mm_P10.16mm_Horizontal" V 4380 900 50  0001 C CNN
F 3 "~" H 4450 900 50  0001 C CNN
	1    4450 900 
	0    1    1    0   
$EndComp
$Comp
L power:+5V #PWR03
U 1 1
P 4700 900
F 0 "#PWR03" H 4700 750 50  0001 C CNN
F 1 "+5V" H 4715 1073 50  0000 C CNN
F 2 "" H 4700 900 50  0001 C CNN
F 3 "" H 4700 900 50  0001 C CNN
	1    4700 900 
	0    1    1    0   
$EndComp
Wire Wire Line
	4700 900  4600 900 
Wire Wire Line
	4300 900  4200 900 
Wire Wire Line
	4200 900  4200 1150
Connection ~ 4200 1150
Wire Wire Line
	4200 1150 4300 1150
Text Notes 2350 7550 0    79   ~ 16
Özel Kontroller
$Comp
L Device:R_POT POT2
U 1 1
P 7750 1200
F 0 "POT2" H 7680 1246 50  0000 R CNN
F 1 "10K" H 7680 1155 50  0000 R CNN
F 2 "Timsah_Remote-Control:Potentiometer_Lineer-B503" H 7750 1200 50  0001 C CNN
F 3 "~" H 7750 1200 50  0001 C CNN
	1    7750 1200
	1    0    0    -1  
$EndComp
$Comp
L power:GND #PWR038
U 1 1
P 7750 1500
F 0 "#PWR038" H 7750 1250 50  0001 C CNN
F 1 "GND" H 7755 1327 50  0000 C CNN
F 2 "" H 7750 1500 50  0001 C CNN
F 3 "" H 7750 1500 50  0001 C CNN
	1    7750 1500
	1    0    0    -1  
$EndComp
Wire Wire Line
	7750 1500 7750 1350
$Comp
L power:+5V #PWR037
U 1 1
P 7750 950
F 0 "#PWR037" H 7750 800 50  0001 C CNN
F 1 "+5V" H 7765 1123 50  0000 C CNN
F 2 "" H 7750 950 50  0001 C CNN
F 3 "" H 7750 950 50  0001 C CNN
	1    7750 950 
	1    0    0    -1  
$EndComp
Wire Wire Line
	7750 950  7750 1050
Text GLabel 4200 2650 2    50   Input ~ 0
SERVO_Grip
Wire Wire Line
	1300 2750 1400 2750
Text GLabel 8050 1050 1    50   Input ~ 0
SERVO_Grip
Wire Wire Line
	8050 1050 8050 1200
Wire Wire Line
	7900 1200 8050 1200
Wire Wire Line
	7300 1050 7300 1200
Wire Wire Line
	7100 1200 7300 1200
Text GLabel 7300 1050 1    50   Input ~ 0
SERVO_Cam
$Comp
L Connector:Conn_01x03_Male J1
U 1 1
P 5750 2700
F 0 "J1" H 5600 2700 50  0000 C CNN
F 1 "Güç Girişi" H 5850 2950 50  0000 C CNN
F 2 "Connector_PinHeader_2.54mm:PinHeader_1x03_P2.54mm_Vertical" H 5750 2700 50  0001 C CNN
F 3 "~" H 5750 2700 50  0001 C CNN
	1    5750 2700
	1    0    0    -1  
$EndComp
$Comp
L power:GND #PWR0101
U 1 1
P 6050 2600
F 0 "#PWR0101" H 6050 2350 50  0001 C CNN
F 1 "GND" H 6055 2427 50  0000 C CNN
F 2 "" H 6050 2600 50  0001 C CNN
F 3 "" H 6050 2600 50  0001 C CNN
	1    6050 2600
	0    -1   1    0   
$EndComp
Wire Wire Line
	6050 2600 5950 2600
Wire Wire Line
	5950 2800 6050 2800
Wire Wire Line
	6450 1500 6450 1350
Wire Wire Line
	6450 1350 6300 1350
Wire Wire Line
	5450 1250 5500 1250
Wire Wire Line
	5800 1250 5900 1250
Wire Wire Line
	2150 5450 2050 5450
Wire Wire Line
	1550 5550 1650 5550
$Comp
L Device:R R15
U 1 1
P 6850 4650
F 0 "R15" H 6920 4696 50  0000 L CNN
F 1 "10k" H 6920 4605 50  0000 L CNN
F 2 "Resistor_THT:R_Axial_DIN0207_L6.3mm_D2.5mm_P10.16mm_Horizontal" V 6780 4650 50  0001 C CNN
F 3 "~" H 6850 4650 50  0001 C CNN
	1    6850 4650
	1    0    0    -1  
$EndComp
$Comp
L Device:R R16
U 1 1
P 7150 4650
F 0 "R16" H 7220 4696 50  0000 L CNN
F 1 "10k" H 7220 4605 50  0000 L CNN
F 2 "Resistor_THT:R_Axial_DIN0207_L6.3mm_D2.5mm_P10.16mm_Horizontal" V 7080 4650 50  0001 C CNN
F 3 "~" H 7150 4650 50  0001 C CNN
	1    7150 4650
	1    0    0    -1  
$EndComp
$Comp
L Device:R R17
U 1 1
P 7450 4650
F 0 "R17" H 7520 4696 50  0000 L CNN
F 1 "10k" H 7520 4605 50  0000 L CNN
F 2 "Resistor_THT:R_Axial_DIN0207_L6.3mm_D2.5mm_P10.16mm_Horizontal" V 7380 4650 50  0001 C CNN
F 3 "~" H 7450 4650 50  0001 C CNN
	1    7450 4650
	1    0    0    -1  
$EndComp
Wire Wire Line
	6850 4500 6850 4300
Wire Wire Line
	6850 4300 7150 4300
Wire Wire Line
	7450 4300 7450 4500
Wire Wire Line
	7150 4500 7150 4300
Connection ~ 7150 4300
Wire Wire Line
	7150 4300 7450 4300
Wire Wire Line
	6850 4800 6850 4950
Connection ~ 6850 4950
Wire Wire Line
	6850 4950 7850 4950
Wire Wire Line
	7150 4800 7150 5100
Connection ~ 7150 5100
Wire Wire Line
	7150 5100 7700 5100
Wire Wire Line
	7450 4800 7450 5250
Connection ~ 7450 5250
Wire Wire Line
	7450 5250 7850 5250
$Comp
L power:+5V #PWR0102
U 1 1
P 7150 4250
F 0 "#PWR0102" H 7150 4100 50  0001 C CNN
F 1 "+5V" H 7165 4423 50  0000 C CNN
F 2 "" H 7150 4250 50  0001 C CNN
F 3 "" H 7150 4250 50  0001 C CNN
	1    7150 4250
	1    0    0    -1  
$EndComp
Wire Wire Line
	7150 4250 7150 4300
$Comp
L Switch:SW_Push_SPDT SW2
U 1 1
P 6100 1250
F 0 "SW2" H 6100 1450 50  0000 C CNN
F 1 "Lights" H 6100 1050 50  0000 C CNN
F 2 "Timsah_Remote-Control:SW_Slide_1P2T_0.105pitch" H 6100 1250 50  0001 C CNN
F 3 "~" H 6100 1250 50  0001 C CNN
	1    6100 1250
	1    0    0    -1  
$EndComp
$Comp
L Switch:SW_Push_SPDT SW5
U 1 1
P 6600 2700
F 0 "SW5" H 6600 2900 50  0000 C CNN
F 1 "Power" H 6600 2500 50  0000 C CNN
F 2 "Timsah_Remote-Control:SW_Slide_1P2T_0.105pitch" H 6600 2700 50  0001 C CNN
F 3 "~" H 6600 2700 50  0001 C CNN
	1    6600 2700
	1    0    0    -1  
$EndComp
$Comp
L Switch:SW_Push_SPDT SW1
U 1 1
P 1850 5550
F 0 "SW1" H 1850 5750 50  0000 C CNN
F 1 "Oto Depth" H 1850 5300 50  0000 C CNN
F 2 "Timsah_Remote-Control:SW_Slide_1P2T_0.105pitch" H 1850 5550 50  0001 C CNN
F 3 "~" H 1850 5550 50  0001 C CNN
	1    1850 5550
	1    0    0    -1  
$EndComp
$Comp
L Device:LED D2
U 1 1
P 5950 6000
F 0 "D2" H 5950 5900 50  0000 C CNN
F 1 "LED" H 5950 6100 50  0000 C CNN
F 2 "LED_THT:LED_D5.0mm" H 5950 6000 50  0001 C CNN
F 3 "~" H 5950 6000 50  0001 C CNN
	1    5950 6000
	-1   0    0    -1  
$EndComp
$Comp
L Device:R R18
U 1 1
P 6350 6000
F 0 "R18" V 6250 6000 50  0000 C CNN
F 1 "1k" V 6350 6000 50  0000 C CNN
F 2 "Resistor_THT:R_Axial_DIN0207_L6.3mm_D2.5mm_P10.16mm_Horizontal" V 6280 6000 50  0001 C CNN
F 3 "~" H 6350 6000 50  0001 C CNN
	1    6350 6000
	0    1    -1   0   
$EndComp
Wire Wire Line
	6200 6000 6100 6000
$Comp
L power:GND #PWR0103
U 1 1
P 6600 6000
F 0 "#PWR0103" H 6600 5750 50  0001 C CNN
F 1 "GND" H 6605 5827 50  0000 C CNN
F 2 "" H 6600 6000 50  0001 C CNN
F 3 "" H 6600 6000 50  0001 C CNN
	1    6600 6000
	0    -1   1    0   
$EndComp
Wire Wire Line
	6600 6000 6500 6000
Wire Wire Line
	1300 2850 1400 2850
Wire Wire Line
	1400 2950 1300 2950
Text GLabel 1300 2650 0    50   Input ~ 0
LED
Text GLabel 5650 6000 0    50   Input ~ 0
LED
Wire Wire Line
	5650 6000 5800 6000
Wire Wire Line
	4200 2850 4100 2850
Wire Wire Line
	4100 2950 4200 2950
Wire Wire Line
	4200 1950 4100 1950
NoConn ~ 1400 2250
NoConn ~ 1400 2150
NoConn ~ 1400 1550
Wire Wire Line
	1300 1350 1400 1350
Wire Wire Line
	1400 1250 1300 1250
NoConn ~ 4100 2450
NoConn ~ 4100 2550
Wire Wire Line
	4200 2750 4100 2750
NoConn ~ 4100 1750
$Comp
L power:+5V #PWR?
U 1 1
P 9100 4350
F 0 "#PWR?" H 9100 4200 50  0001 C CNN
F 1 "+5V" H 9115 4523 50  0000 C CNN
F 2 "" H 9100 4350 50  0001 C CNN
F 3 "" H 9100 4350 50  0001 C CNN
	1    9100 4350
	1    0    0    -1  
$EndComp
Wire Wire Line
	1300 2050 1400 2050
Wire Wire Line
	1400 1950 1300 1950
NoConn ~ 1400 2450
NoConn ~ 1400 2550
$EndSCHEMATC
